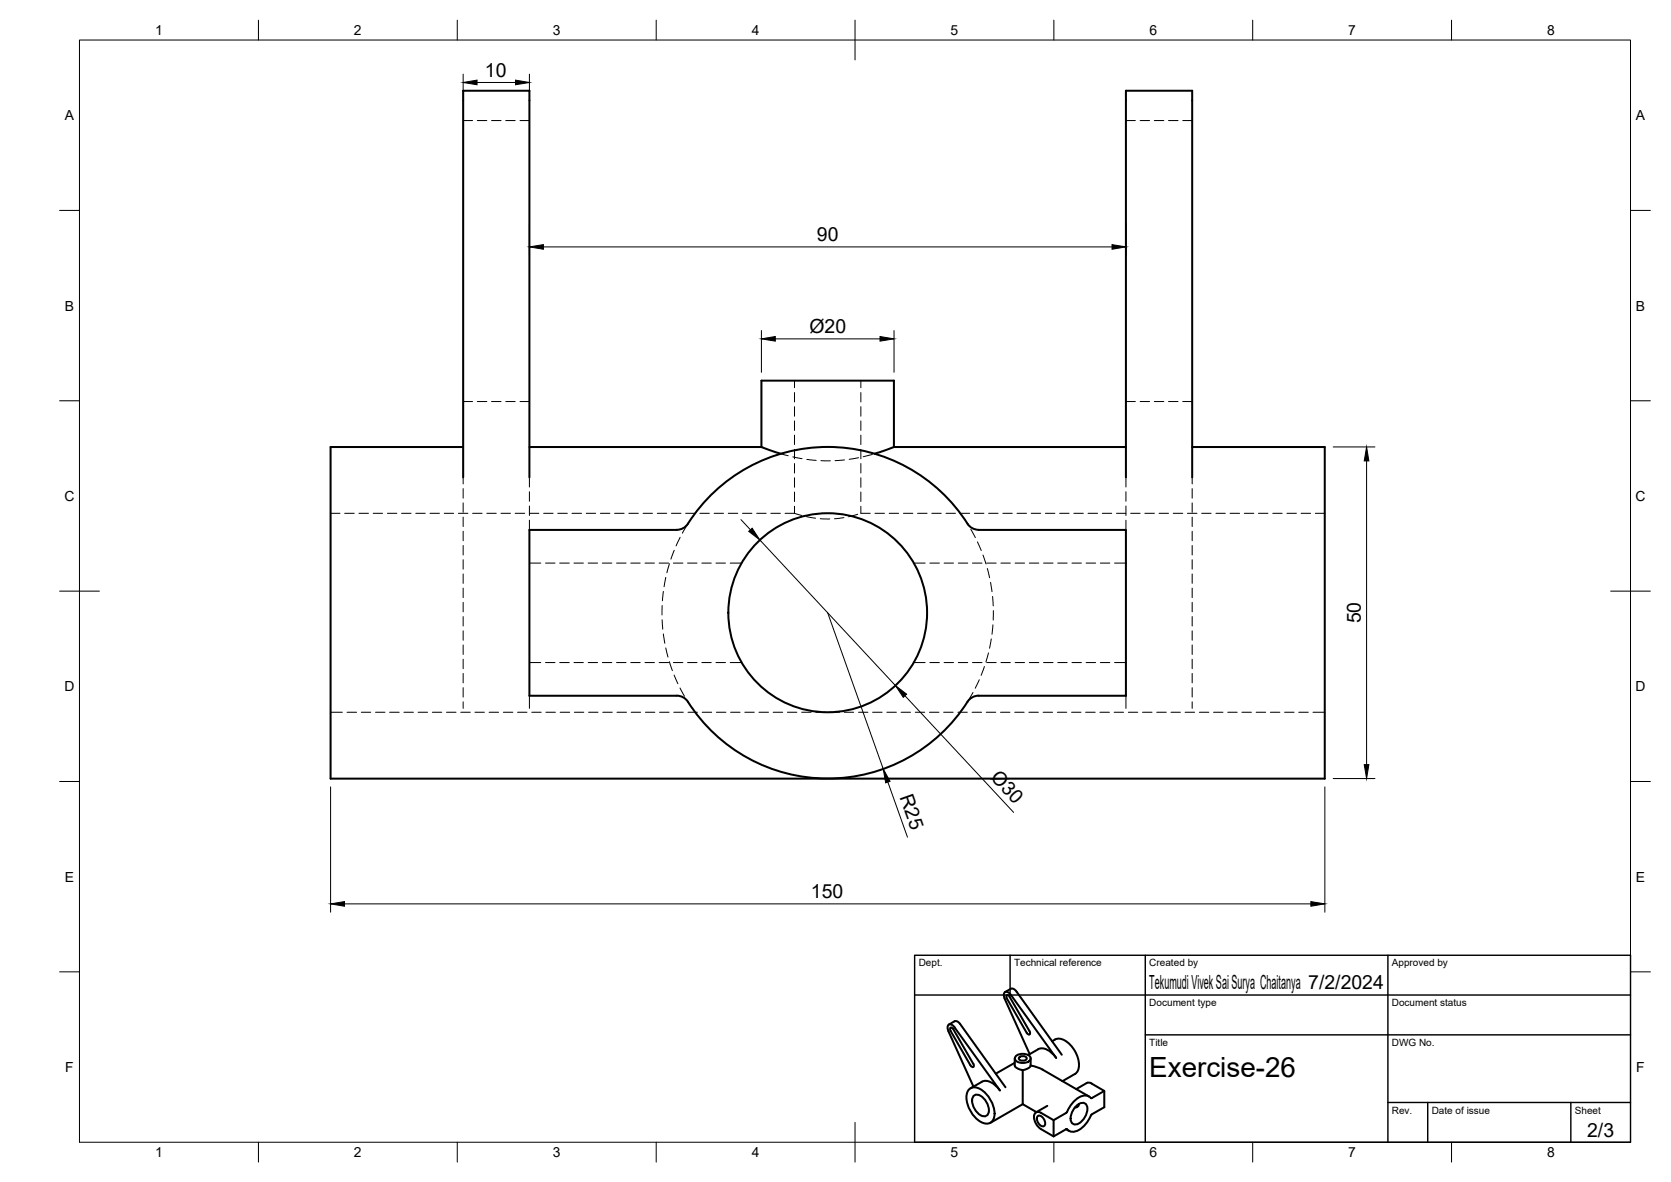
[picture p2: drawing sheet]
<svg xmlns="http://www.w3.org/2000/svg" width="420mm" height="297mm" viewBox="0 0 420 297" stroke-linecap="round" stroke-linejoin="round" font-family="sans-serif">
<!-- layer: Hidden -->
<g fill="none" stroke="#000" stroke-width=".25">
<path d="M116.5 30.3h2.3M120 30.3h2.4M123.6 30.3h2.4M127.2 30.3h2.3M130.7 30.3h2.4M283.1 30.3h2.4M286.7 30.3h2.4M290.2 30.3h2.4M293.8 30.3h2.4M297.4 30.3h2.4M199.8 95.7v1.7M199.8 98.6v2.4"/>
<path d="M216.5 95.7v1.7M216.5 98.6v2.4M116.5 120v1.6M116.5 100.9h2.3M120 100.9h2.4M123.6 100.9h2.4M127.2 100.9h2.3M130.7 100.9h2.4M133.1 120v2.4M196.3 114l1.9 .5M199.3 114.8l2.4 .5M199.8 102.2v2.4"/>
<path d="M199.8 105.8v2.4M199.8 109.4v2.3M199.8 112.9v2.4M199.8 116.5v2.4M202.9 115.5l2.3 .2M206.4 115.8h2.4M212.3 115.6l-2.3 .2M215.9 115l-2.4 .4M216.5 102.2v2.4M216.5 105.8v2.4M216.5 109.4v2.3M216.5 112.9v2.4"/>
<path d="M216.5 116.5v2.4M219.4 114.2l-2.4 .6M283.1 120v2.4M283.1 100.9h2.4M286.7 100.9h2.4M290.2 100.9h2.4M293.8 100.9h2.4M297.4 100.9h2.4M299.8 120v1.6M83.1 129h2.4M86.7 129h2.4M90.3 129h2.3"/>
<path d="M93.8 129h2.4M97.4 129h2.4M101 129h2.4M104.5 129h2.4M108.1 129h2.4M111.7 129h2.4M115.3 129h2.3M116.5 122.8v2.4M116.5 126.4v2.3M116.5 129.9v2.4M116.5 133.5v2.4M116.5 137.1v2.4"/>
<path d="M118.8 129h2.4M122.4 129h2.4M126 129h2.4M129.5 129h2.4M133.1 130.7v2.5M133.1 127.2v2.3M133.1 123.6v2.4M133.1 129h2.4M136.7 129h2.4M140.3 129h2.3M143.8 129h2.4M147.4 129h2.4"/>
<path d="M151 129h2.4M154.5 129h2.4M158.1 129h2.4M161.7 129h2.4M165.3 129h2.3M168.8 129h2.4M169.5 138.3l-.8 2.2M171 135l-1 2.2M172.4 129h2.4M173 131.6l-1.4 2.4M176 129h2.4M179.6 129h2.3"/>
<path d="M183.1 129h2.4M186.7 129h2.4M190.3 129h2.3M193.8 129h2.4M197.4 129h2.4M199.8 129l1.8 .5M199.8 120.1v2.4M199.8 123.6v2.4M199.8 127.2v1.8M202.7 129.8l2.4 .4M206.2 130.4h2.4M212.2 130.1l-2.4 .3"/>
<path d="M215.7 129.3l-2.3 .5M216.5 120.1v2.4M216.5 123.6v2.4M216.5 127.2v1.8h2.3M220 129h2.4M223.6 129h2.4M227.2 129h2.3M230.7 129h2.4M234.3 129h2.4M237.9 129h2.3M241.4 129h2.4M243.2 131.6l.3 .4"/>
<path d="M244.1 133l1.1 2.1M245 129h2.4M245.8 136.2l.9 2.2M247.2 139.5l.7 2.2M248.6 129h2.4M252.2 129h2.3M255.7 129h2.4M259.3 129h2.4M262.9 129h2.3M266.4 129h2.4M270 129h2.4M273.6 129h2.4"/>
<path d="M277.2 129h2.3M280.7 129h2.4M283.1 123.6v2.4M283.1 127.2v2.3M283.1 130.7v2.5M284.3 129h2.4M287.9 129h2.4M291.4 129h2.4M295 129h2.4M298.6 129h2.4M299.8 137.1v2.4M299.8 133.5v2.4"/>
<path d="M299.8 129.9v2.4M299.8 126.4v2.3M299.8 122.8v2.4M302.2 129h2.3M305.7 129h2.4M309.3 129h2.4M312.9 129h2.4M316.4 129h2.4M320 129h2.4M323.6 129h2.4M327.2 129h2.3M330.7 129h2.4"/>
<path d="M116.5 140.7v2.3M116.5 144.2v2.4M116.5 147.8v2.4M116.5 151.4v2.4M116.5 154.9v2.4M116.5 158.5v2.4M133.1 141.5h2.9M137.2 141.5h2.4M140.7 141.5h2.4M144.3 141.5h2.4M147.9 141.5h2.4M151.4 141.5h2.4"/>
<path d="M155 141.5h2.4M158.6 141.5h2.4M162.2 141.5h2.3M165.7 141.5h2.4M166.5 155.8l.1 2.3M166.5 152.2v2.3M166.8 148.6l-.2 2.4M166.8 159.3l.4 2.4M167.4 145.1l-.4 2.3M168.3 141.7l-.6 2.2M169.3 141.5h2.4M172.9 141.5h2.4"/>
<path d="M176.5 141.5h2.3M180 141.5h2.4M183.6 141.5h2.9M229.8 141.5h2.8M233.8 141.5h2.4M237.4 141.5h2.4M241 141.5h2.3M244.5 141.5h2.4M248.1 141.5h2.4M248.3 142.9l.5 2.3M249.1 146.4l.3 2.3M249.6 149.9l.1 2.4"/>
<path d="M249.7 157l-.3 2.4M249.8 153.4l-.1 2.4M251.7 141.5h2.3M255.2 141.5h2.4M258.8 141.5h2.4M262.4 141.5h2.4M266 141.5h2.3M269.5 141.5h2.4M273.1 141.5h2.4M276.7 141.5h2.4M280.2 141.5h2.9M299.8 158.5v2.4"/>
<path d="M299.8 154.9v2.4M299.8 151.4v2.4M299.8 147.8v2.4M299.8 144.2v2.4M299.8 140.7v2.3M83.1 179h3M87.3 179h2.4M90.8 179h2.4M94.4 179h2.4M98 179h2.4M101.6 179h2.3M105.1 179h2.4"/>
<path d="M108.7 179h2.4M112.3 179h2.4M115.8 179h2.4M116.5 162.1v2.4M116.5 165.7v2.3M116.5 169.2v2.4M116.5 172.8v2.4M116.5 176.4v1.6M119.4 179h2.4M123 179h2.4M126.6 179h2.3M130.1 179h2.4"/>
<path d="M133.1 174.8v3.2M133.1 166.5h2.9M133.7 179h2.4M137.2 166.5h2.4M137.3 179h2.4M140.7 166.5h2.4M140.8 179h2.4M144.3 166.5h2.4M144.4 179h2.4M147.9 166.5h2.4M148 179h2.4M151.4 166.5h2.4"/>
<path d="M151.6 179h2.3M155 166.5h2.4M155.1 179h2.4M158.6 166.5h2.4M158.7 179h2.4M162.2 166.5h2.3M162.3 179h2.4M165.7 166.5h2.4M165.8 179h2.4M167.4 162.8l.6 2.3M168.3 166.3l.8 2.2M169.3 166.5h2.4"/>
<path d="M169.4 179h2.4M169.5 169.6l1 2.2M171 172.9l1.1 2.1M172.7 176l.3 .4M172.9 166.5h2.4M173 179h2.4M176.5 166.5h2.3M176.6 179h2.3M180 166.5h2.4M180.1 179h2.4M183.6 166.5h2.9M183.7 179h2.4"/>
<path d="M187.3 179h2.4M190.8 179h2.4M194.4 179h2.4M198 179h2.4M201.6 179h2.3M205.1 179h2.4M208.7 179h2.4M212.3 179h2.4M215.9 179h2.3M219.4 179h2.4M223 179h2.4M226.6 179h2.3"/>
<path d="M229.8 166.5h2.8M230.1 179h2.4M233.7 179h2.4M233.8 166.5h2.4M237.3 179h2.3M237.4 166.5h2.4M240.9 179h2.3M241 166.5h2.3M244.4 179h2.4M244.5 166.5h2.4M244.6 174l-1.4 2.4M246.2 170.8l-1 2.2"/>
<path d="M247.5 167.5l-.8 2.2M248 179h2.4M248.1 166.5h2.4M248.5 164.1l-.6 2.3M249.3 160.6l-.5 2.3M251.6 179h2.3M251.7 166.5h2.3M255.1 179h2.4M255.2 166.5h2.4M258.7 179h2.4M258.8 166.5h2.4M262.3 179h2.4"/>
<path d="M262.4 166.5h2.4M265.9 179h2.3M266 166.5h2.3M269.4 179h2.4M269.5 166.5h2.4M273 179h2.4M273.1 166.5h2.4M276.6 179h2.4M276.7 166.5h2.4M280.1 179h2.4M280.2 166.5h2.9M283.1 174.8v3.2"/>
<path d="M283.7 179h2.4M287.3 179h2.4M290.9 179h2.3M294.4 179h2.4M298 179h2.4M299.8 176.4v1.6M299.8 172.8v2.4M299.8 169.2v2.4M299.8 165.7v2.3M299.8 162.1v2.4M301.6 179h2.4M305.1 179h2.4"/>
<path d="M308.7 179h2.4M312.3 179h2.4M315.8 179h2.4M319.4 179h2.4M323 179h2.4M326.6 179h2.4M330.1 179h3"/>
</g>
<!-- layer: Visible -->
<g fill="none" stroke="#000" stroke-width=".51">
<path d="M116.5 112.3h-33.4v83.4h250v-83.4h-33.3M116.5 120v-97.2h16.6v97.2M133.1 112.3h58.4M191.5 112.3v-16.6h33.3v16.6M191.5 112.3l4.8 1.7M224.8 112.3l-4.9 1.7M224.8 112.3h58.3M283.1 120v-97.2h16.7v97.2M246.1 133.2h37v41.6h-37M246.1 133.1l-1.6-.4a6.4 6.4 0 0 1-2.4-2.9 41.7 41.7 0 0 0-69.5 2.3l-1.3 .9-1.1 .1-37.1 .1v41.6h37.1a3.3 3.3 0 0 1 2.8 1.6 41.7 41.7 0 0 0 70.6-.5l1.4-.9 1.1-.2M238.4 259.1l6.4 14M238.6 257.5l1.4-.8a1.19 1.19 0 0 1 1.4 .7l11.4 15.8"/>
<path d="M239.7 258.7l5 8.6 .2 .4-.2 .4-.4-.1-.3-.3-5-8.6M239.7 258.7l-.2-.3-.5-.1-.1 .4 .1 .4M240 258.2l11.4 15.8a4.7 4.7 0 0 0-4-2.3l-3.4 1.8M240 258.2l-.3-.4a.83 .83 0 0 0-1.1-.3 .83 .83 0 0 0-.3 1.2l.2 .4M252.7 249.3l1.4-.8a1.19 1.19 0 0 1 1.5 .7l11.4 15.9M253.9 250.5l-.5-.4-.4 .2 .2 .6 5 8.7 .2 .2 .5 .2 .1-.5-.1-.4-5-8.6M243.6 273.8a2.55 2.55 0 0 1 3.6 .4 7 7 0 0 1 2.6 7.1 2.1 2.1 0 0 1-3.3 .6 7.5 7.5 0 0 1-3.4-6.9zM244.7 275.5a1.8 1.8 0 0 1 2.8 .7l.7 1a2.53 2.53 0 0 1-.2 3.2 2.75 2.75 0 0 1-3.1-2 3.2 3.2 0 0 1-.2-2.9zM255.1 266l.1 1.9 1.1 .8a2.38 2.38 0 0 0 2.8-.9M255.1 267.1l-4.7 2.7M255.4 265.5a2.63 2.63 0 0 1 3.7 .3 1.63 1.63 0 0 1-1.9 1.3 1.63 1.63 0 0 1-2-1.3zM256.2 265.8l1-.4a.73 .73 0 0 1 .9 .8l-.9 .4a.73 .73 0 0 1-1-.8z"/>
<path d="M257.2 268.9v8.6M257.2 277.5l-8.2 4.7M257.2 277.5l3.4 2M259.1 266v1.8M259.2 267.8l1.6 .4 1.4 .6M261 263.7l-2.5 1.4M261 263.7a3.4 3.4 0 0 1 4 1.5l.6 .6-11.7-16.1a.83 .83 0 0 0-1.2-.4 .83 .83 0 0 0-.2 1.2l6.4 14.4M262.1 268.8l11.7 6.7M263.3 277.9l-2.8 1.6M264.5 261.7a2.82 2.82 0 0 1 3.9 .3 7.1 7.1 0 0 1 2.6 7l-.7 .9M270.3 269.9l-3.2 1.8M270.4 278.2a1.8 1.8 0 0 1 2.7-.6 3.9 3.9 0 0 1-2.9 5 1.8 1.8 0 0 1-.8-2.7z"/>
<path d="M271.3 277.4l-.2 .6-.8 .3M273.2 272.2l-2.6 1.5M273.2 272.2l1-.1 3.5 2.1-3.3 1.8a2.47 2.47 0 0 0-3.6 .1 10.7 10.7 0 0 0-2.7 3.6l-3.2 1.8-3.2-1.8a1.07 1.07 0 0 0-1.2-.2 1.07 1.07 0 0 0-.5 1.2 3.9 3.9 0 0 0 1.8 3.1l3.1 1.8 3.2-1.8h.2M277.7 274.2v4l-3.2 1.9a7.9 7.9 0 0 1-4.4 4.3 1.82 1.82 0 0 1-1.8-.6M260.9 280.5a1.29 1.29 0 0 1 1.7 1 .9 .9 0 0 1 .3 .9 .9 .9 0 0 1-.8 .7 1.95 1.95 0 0 1-1.2-2.6zM264.9 281.5v4.1M268.1 283.8l.7 .4"/>
<circle cx="208.1" cy="154" r="25"/>
</g>
<!-- layer: BORDER -->
<g fill="none" stroke="#000" stroke-width=".25">
<path d="M20 10.1h390v276.9h-390zM65 5.1v5M115 5.1v5M165 5.1v5M215 5.1v10M265 5.1v5M315 5.1v5M365 5.1v5M15 52.9h5M410 52.9h5M15 100.7h5M410 100.7h5"/>
<path d="M15 148.6h10M405 148.6h10M15 196.4h5M410 196.4h5M15 244.2h5M410 244.2h5M65 287v5M115 287v5M165 287v5M215 282.1v9.9M265 287v5M315 287v5"/>
<path d="M365 287v5"/>
</g>
<!-- layer: TITLEBLOCK -->
<path d="M230 240.1h180v46.9h-180zM230 250h180M254 240.1v9.9M288 240.1v46.9M349 240.1v46.9M288 260.1h122M349 277.1h61M359 277.1v9.9M395 277.1v9.9" fill="none" stroke="#000" stroke-width=".36"/>
<!-- layer: FD_Dimensions -->
<g fill="none" stroke="#000" stroke-width=".25">
<path d="M116.5 18.6v4.5M133.1 18.6v4.5M120 20.7h9.6M133.1 56.1v8.1M283.1 56.1v8.1M136.6 62h143M191.5 83.1v10.5M194.9 85.2h26.4M224.8 83.1v10.5M335.2 112.3h10.5M343.6 115.8v76.4M186.3 130.6l2.4 2.5"/>
<path d="M191.1 135.7l34 36.6M208.1 154l14 39.2M227.5 174.8l27.4 29.4M83.1 197.7v31.5M223.2 196.5l5 13.9M333.1 197.7v31.5M335.2 195.7h10.5M86.6 227.1h243"/>
</g>
<g fill="#000" stroke="#000" stroke-width=".25">
<path d="M116.5 20.7l3.5-.6v1.2zM129.6 20.1l3.5 .6-3.5 .6zM133.1 62l3.5-.5v1.1zM279.6 61.5l3.5 .5-3.5 .6zM191.5 85.2l3.4-.6v1.1zM221.3 84.6l3.5 .6-3.5 .5zM343.6 112.3l.6 3.5h-1.2zM188.3 133.5l.8-.8 2 3zM225.1 172.3l2.9 2.1-.9 .8zM222.1 193.2l1.7 3.1-1.1 .4zM343 192.2h1.2l-.6 3.5zM83.1 227.1l3.5-.5v1.1z"/>
<path d="M329.6 226.6l3.5 .5-3.5 .6z"/>
</g>
<text font-size="7" x="289" y="270.6">Exercise-26</text>
<g font-size="4.9">
<text x="121.9" y="19.3">10</text>
<text x="205.4" y="60.6">90</text>
<text x="203.5" y="83.6">Ø20</text>
<text x="342.2" y="156.7" transform="rotate(-90 342.2 156.7)">50</text>
<text x="248.9" y="195.5" transform="rotate(47 248.9 195.5)">Ø30</text>
<text x="226.1" y="200.3" transform="rotate(70 226.1 200.3)">R25</text>
<text x="203.9" y="225.7">150</text>
<text x="289" y="248.5">Tekumudi Vivek Sai Surya Chaitanya 7/2/2024</text>
<text x="399.1" y="285.7">2/3</text>
</g>
<g font-size="3.5">
<text x="39" y="8.8">1</text>
<text x="89" y="8.8">2</text>
<text x="139" y="8.8">3</text>
<text x="189" y="8.8">4</text>
<text x="239" y="8.8">5</text>
<text x="289" y="8.8">6</text>
<text x="339" y="8.8">7</text>
<text x="389" y="8.8">8</text>
<text x="16.3" y="30.2">A</text>
<text x="411.3" y="30.2">A</text>
<text x="16.3" y="78">B</text>
<text x="411.3" y="78">B</text>
<text x="16.2" y="125.9">C</text>
<text x="411.2" y="125.9">C</text>
<text x="16.2" y="173.7">D</text>
<text x="411.2" y="173.7">D</text>
<text x="16.3" y="221.6">E</text>
<text x="411.3" y="221.6">E</text>
<text x="16.4" y="269.4">F</text>
<text x="411.4" y="269.4">F</text>
<text x="39" y="290.8">1</text>
<text x="89" y="290.8">2</text>
<text x="139" y="290.8">3</text>
<text x="189" y="290.8">4</text>
<text x="239" y="290.8">5</text>
<text x="289" y="290.8">6</text>
<text x="339" y="290.8">7</text>
<text x="389" y="290.8">8</text>
</g>
<g font-size="2.5">
<text x="231" y="242.9">Dept.</text>
<text x="255" y="242.9">Technical reference</text>
<text x="289" y="242.9">Created by</text>
<text x="350" y="242.9">Approved by</text>
<text x="289" y="252.8">Document type</text>
<text x="350" y="252.8">Document status</text>
<text x="289" y="262.9">Title</text>
<text x="350" y="262.9">DWG No.</text>
<text x="350" y="279.9">Rev.</text>
<text x="360" y="279.9">Date of issue</text>
<text x="396" y="279.9">Sheet</text>
</g>
</svg>
